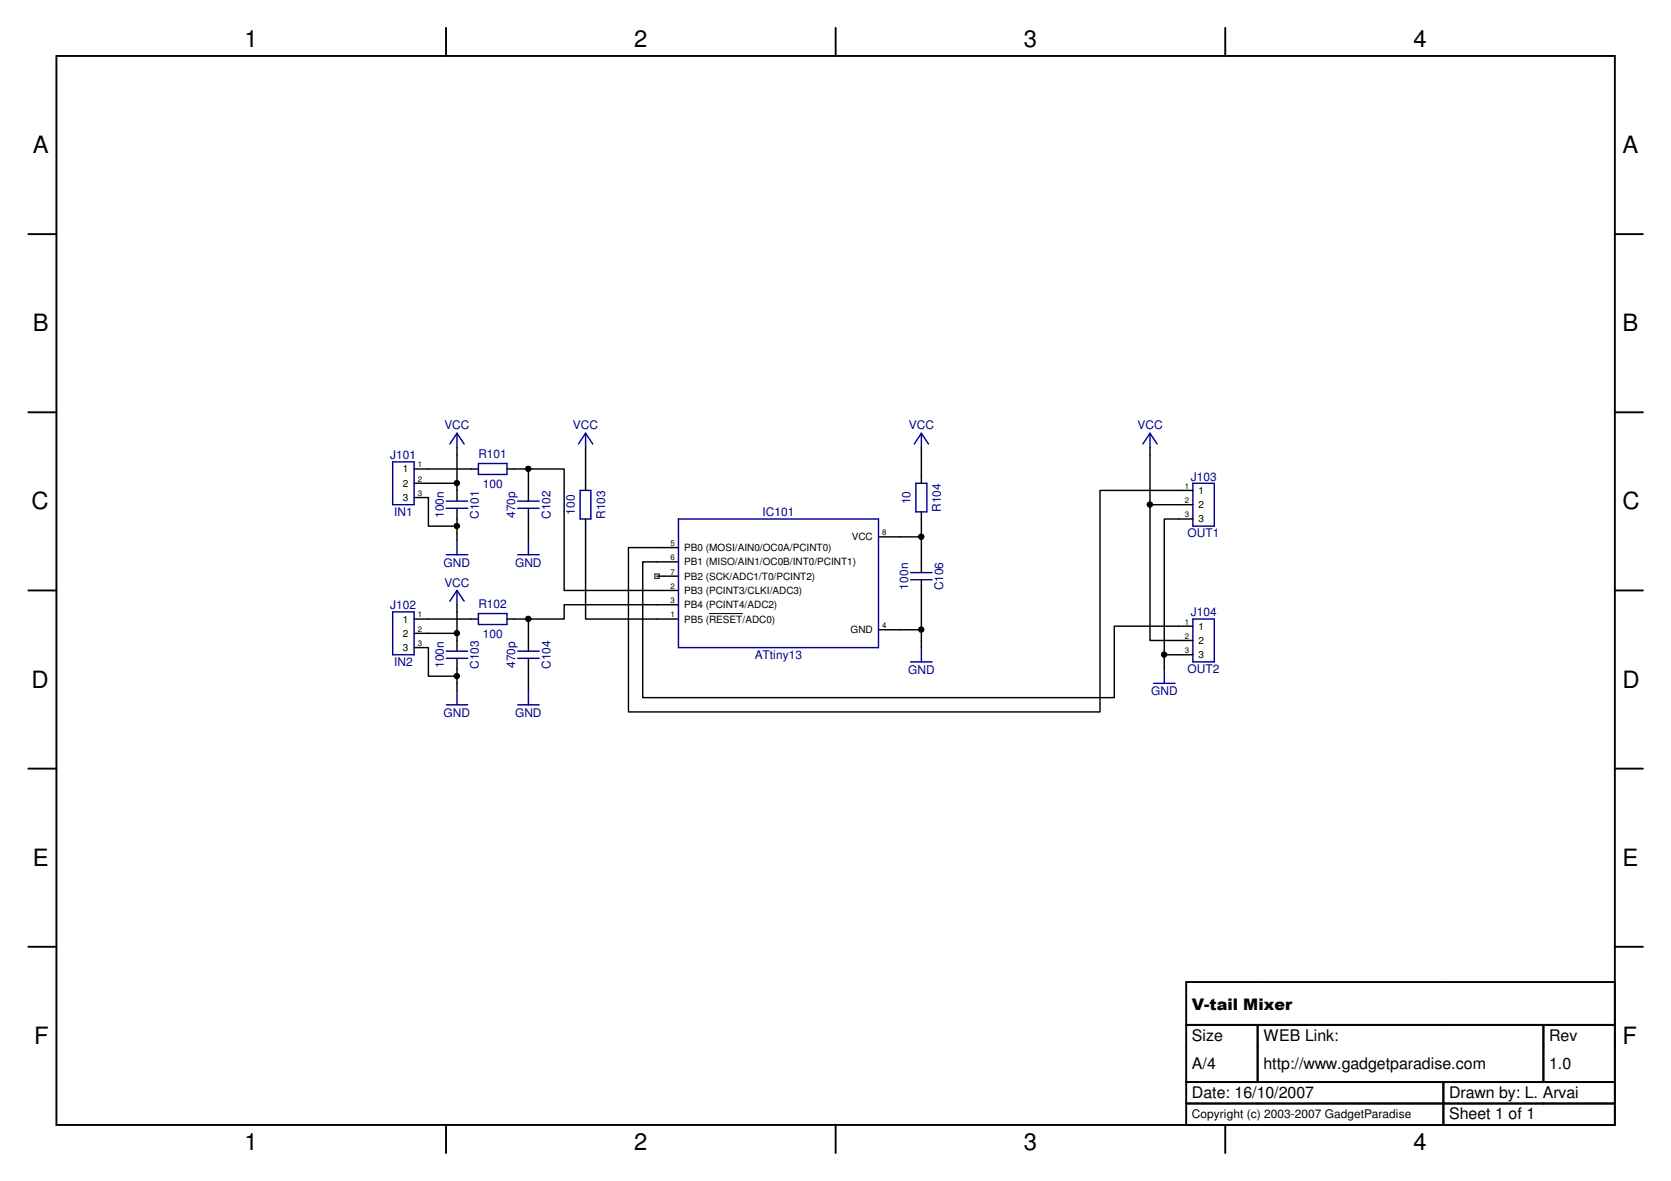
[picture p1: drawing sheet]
<svg xmlns="http://www.w3.org/2000/svg" width="297mm" height="210mm" viewBox="0 0 297 210" stroke-linecap="round" stroke-linejoin="round" font-family="sans-serif">
<path d="M0 0h47.6v26.2h-47.6z" fill="none" stroke="#fff" stroke-width=".34"/>
<g fill="none" stroke="#000" stroke-width=".25">
<path d="M81.2 79.5v6.4M104.1 79.5v7.7M163.8 79.5v6.4M204.4 79.5v34.3h7.6M73.6 88.4h2.6v5.1h5v-3.2M73.6 85.9h7.6v3.2M73.6 83.4h11.4M81.2 93.5v2.6M90.1 83.4h3.8v5.7M93.9 83.4h6.4v21.5h20.3M93.9 90.3v5.8M104.1 92.2v17.8h16.5"/>
<path d="M120.6 99.9h-6.3v24.1h83.8v-12.7h13.9M156.2 95.4h7.6M163.8 91v10.8M204.4 89.7h7.6M212 92.2h-5v26.7M212 87.2h-16.5v39.3h-83.8v-29.2h8.9M73.6 115.1h2.6v5.1h5v-3.2M73.6 112.6h7.6v3.1M73.6 110h11.4M81.2 107.5v5.1M90.1 110h3.8v5.7M93.9 117v5.7"/>
<path d="M116.8 102.4h3.8M120.6 107.5h-20.3v2.5h-6.4M156.2 111.9h7.6v3.2M163.8 103v8.9M207 116.4h5M81.2 120.2v2.5"/>
</g>
<g fill="#000">
<circle cx="81.2" cy="93.5" r=".49"/>
<circle cx="81.2" cy="85.9" r=".49"/>
<circle cx="93.9" cy="83.3" r=".49"/>
<circle cx="163.8" cy="95.4" r=".49"/>
<circle cx="204.4" cy="89.7" r=".49"/>
<circle cx="81.2" cy="112.5" r=".49"/>
<circle cx="93.9" cy="110" r=".49"/>
<circle cx="163.8" cy="111.9" r=".49"/>
<circle cx="206.9" cy="116.3" r=".49"/>
<circle cx="81.2" cy="120.2" r=".49"/>
</g>
<g fill="none" stroke="#000" stroke-width=".18">
<path d="M116.4 102h.8v.8h-.8zM126.1 109.1h5.9"/>
<circle cx="81.2" cy="93.5" r=".49"/>
<circle cx="81.2" cy="85.9" r=".49"/>
<circle cx="93.9" cy="83.3" r=".49"/>
<circle cx="163.8" cy="95.4" r=".49"/>
<circle cx="204.4" cy="89.7" r=".49"/>
<circle cx="81.2" cy="112.5" r=".49"/>
<circle cx="93.9" cy="110" r=".49"/>
<circle cx="163.8" cy="111.9" r=".49"/>
<circle cx="206.9" cy="116.3" r=".49"/>
<circle cx="81.2" cy="120.2" r=".49"/>
</g>
<g fill="none" stroke="#000096" stroke-width=".25">
<path d="M81.2 77v2.5M81.2 77l-1.2 1.9M81.2 77l1.3 1.9M104.1 77l-1.3 1.9M104.1 77l1.3 1.9M104.1 77v2.5M163.8 77v2.5M163.8 77l-1.3 1.9M163.8 77l1.3 1.9M204.4 77l-1.2 1.9M204.4 77l1.3 1.9M204.4 77v2.5"/>
<path d="M69.8 82.1h3.8v7.6h-3.8zM79.3 89.1h3.8M79.3 90.3h3.8M79.3 98.6h3.8M81.2 96.1v2.5M85 82.4h5.1v1.9h-5.1zM92 89.1h3.8M92 90.3h3.8M92 98.6h3.8M93.9 96.1v2.5M103.1 87.2h1.9v5h-1.9zM120.6 92.2h35.6v22.9h-35.6z"/>
<path d="M162.8 85.9h2v5.1h-2zM212 85.9h3.9v7.6h-3.9zM69.8 108.8h3.8v7.6h-3.8zM79.3 115.7h3.8M79.3 117h3.8M81.2 104.9v2.6M81.2 104.9l-1.2 1.9M81.2 104.9l1.3 1.9M85 109.1h5.1v1.9h-5.1zM92 115.7h3.8M92 117h3.8M161.9 117.6h3.8"/>
<path d="M161.9 101.8h3.8M161.9 103h3.8M163.8 115.1v2.5M207 118.9v2.6M212 110h3.9v7.6h-3.9zM79.3 125.3h3.8M81.2 122.7v2.6M92 125.3h3.8M93.9 122.7v2.6M205.1 121.5h3.8"/>
</g>
<g fill="none" stroke="#000" stroke-width=".34">
<path d="M10 9.9h277.1v190h-277.1zM79.3 5v4.9M148.5 5v4.9M217.8 5v4.9M5 41.6h5M287.1 41.6h5M5 73.3h5M287.1 73.3h5M5 104.9h5M287.1 104.9h5M5 136.6h5M287.1 136.6h5"/>
<path d="M5 168.3h5M287.1 168.3h5M287.1 174.5h-76.2v25.4M79.3 199.9v5M148.5 199.9v5M210.9 182.2h76.2M210.9 192.3h76.2M210.9 196.1h76.2M217.8 199.9v5M223.6 182.2v10.1M256.6 192.3v7.6M274.4 182.2v10.1"/>
</g>
<g font-size="4.2">
<text x="43.5" y="8.3">1</text>
<text x="112.7" y="8.3">2</text>
<text x="182" y="8.3">3</text>
<text x="251.2" y="8.3">4</text>
<text x="5.8" y="27.2">A</text>
<text x="288.4" y="27.2">A</text>
<text x="5.8" y="58.9">B</text>
<text x="288.4" y="58.9">B</text>
<text x="5.6" y="90.6">C</text>
<text x="288.4" y="90.6">C</text>
<text x="5.6" y="122.2">D</text>
<text x="288.4" y="122.2">D</text>
<text x="5.8" y="153.9">E</text>
<text x="288.4" y="153.9">E</text>
<text x="6.1" y="185.5">F</text>
<text x="288.4" y="185.5">F</text>
<text x="43.5" y="204.4">1</text>
<text x="112.7" y="204.4">2</text>
<text x="182" y="204.4">3</text>
<text x="251.2" y="204.4">4</text>
</g>
<g font-size="2.8">
<text x="211.9" y="179.5">V-tail Mixer</text>
<text x="211.9" y="185">Size</text>
<text x="224.6" y="185">WEB Link:</text>
<text x="275.4" y="185">Rev</text>
<text x="211.9" y="190.1">A/4</text>
<text x="224.6" y="190.1">http://www.gadgetparadise.com</text>
<text x="275.4" y="190.1">1.0</text>
<text x="211.9" y="195.2">Date: 16/10/2007</text>
<text x="257.6" y="195.2">Drawn by: L. Arvai</text>
<text x="257.6" y="199">Sheet 1 of 1</text>
</g>
<g font-size="2.1" fill="#000096">
<text x="79" y="76.3">VCC</text>
<text x="101.9" y="76.3">VCC</text>
<text x="161.6" y="76.3">VCC</text>
<text x="202.2" y="76.3">VCC</text>
<text x="69.4" y="81.6">J101</text>
<text x="85" y="81.4">R101</text>
<text x="85.8" y="86.8">100</text>
<text x="161.9" y="89.6" transform="rotate(-90 161.9 89.6)">10</text>
<text x="211.7" y="85.4">J103</text>
<text x="70.1" y="91.7">IN1</text>
<text x="78.9" y="92.1" transform="rotate(-90 78.9 92.1)">100n</text>
<text x="85.1" y="92.2" transform="rotate(-90 85.1 92.2)">C101</text>
<text x="91.6" y="92.1" transform="rotate(-90 91.6 92.1)">470p</text>
<text x="97.8" y="92.2" transform="rotate(-90 97.8 92.2)">C102</text>
<text x="102.2" y="91.5" transform="rotate(-90 102.2 91.5)">100</text>
<text x="107.6" y="92.2" transform="rotate(-90 107.6 92.2)">R103</text>
<text x="135.5" y="91.8">IC101</text>
<text x="167.3" y="91" transform="rotate(-90 167.3 91)">R104</text>
<text x="211.1" y="95.5">OUT1</text>
<text x="78.9" y="100.8">GND</text>
<text x="91.6" y="100.8">GND</text>
<text x="79" y="104.3">VCC</text>
<text x="161.5" y="104.8" transform="rotate(-90 161.5 104.8)">100n</text>
<text x="167.7" y="104.9" transform="rotate(-90 167.7 104.9)">C106</text>
<text x="69.4" y="108.3">J102</text>
<text x="85" y="108.1">R102</text>
<text x="85.8" y="113.5">100</text>
<text x="211.7" y="109.6">J104</text>
<text x="70.1" y="118.3">IN2</text>
<text x="78.9" y="118.7" transform="rotate(-90 78.9 118.7)">100n</text>
<text x="85.1" y="118.9" transform="rotate(-90 85.1 118.9)">C103</text>
<text x="91.6" y="118.7" transform="rotate(-90 91.6 118.7)">470p</text>
<text x="97.8" y="118.9" transform="rotate(-90 97.8 118.9)">C104</text>
<text x="134.2" y="117.1">ATtiny13</text>
<text x="161.5" y="119.8">GND</text>
<text x="211.1" y="119.6">OUT2</text>
<text x="204.6" y="123.6">GND</text>
<text x="78.9" y="127.4">GND</text>
<text x="91.6" y="127.4">GND</text>
</g>
<text font-size="2.1" x="211.9" y="198.8">Copyright (c) 2003-2007 GadgetParadise</text>
<g font-size="1.8">
<text x="71.6" y="83.9">1</text>
<text x="71.6" y="86.5">2</text>
<text x="71.6" y="89">3</text>
<text x="213.1" y="87.8">1</text>
<text x="213.1" y="90.3">2</text>
<text x="213.1" y="92.8">3</text>
<text x="121.6" y="97.9">PB0 (MOSI/AIN0/OC0A/PCINT0)</text>
<text x="121.6" y="100.5">PB1 (MISO/AIN1/OC0B/INT0/PCINT1)</text>
<text x="151.4" y="96">VCC</text>
<text x="121.6" y="105.6">PB3 (PCINT3/CLKI/ADC3)</text>
<text x="121.6" y="103">PB2 (SCK/ADC1/T0/PCINT2)</text>
<text x="71.6" y="110.7">1</text>
<text x="71.6" y="113.2">2</text>
<text x="121.6" y="110.7">PB5 (RESET/ADC0)</text>
<text x="121.6" y="108.1">PB4 (PCINT4/ADC2)</text>
<text x="151.2" y="112.6">GND</text>
<text x="213.1" y="111.9">1</text>
<text x="71.6" y="115.7">3</text>
<text x="213.1" y="114.5">2</text>
<text x="213.1" y="117">3</text>
</g>
<g font-size="1.4">
<text x="74.3" y="83.1">1</text>
<text x="74.3" y="85.6">2</text>
<text x="74.3" y="88.1">3</text>
<text x="210.6" y="86.9">1</text>
<text x="210.6" y="89.4">2</text>
<text x="156.8" y="95.1">8</text>
<text x="210.6" y="91.9">3</text>
<text x="119.2" y="97">5</text>
<text x="119.2" y="99.6">6</text>
<text x="119.2" y="107.2">3</text>
<text x="119.2" y="104.6">2</text>
<text x="119.2" y="102.1">7</text>
<text x="74.3" y="109.7">1</text>
<text x="74.3" y="112.3">2</text>
<text x="119.2" y="109.7">1</text>
<text x="156.8" y="111.6">4</text>
<text x="210.6" y="111">1</text>
<text x="210.6" y="113.5">2</text>
<text x="74.3" y="114.8">3</text>
<text x="210.6" y="116.1">3</text>
</g>
</svg>
